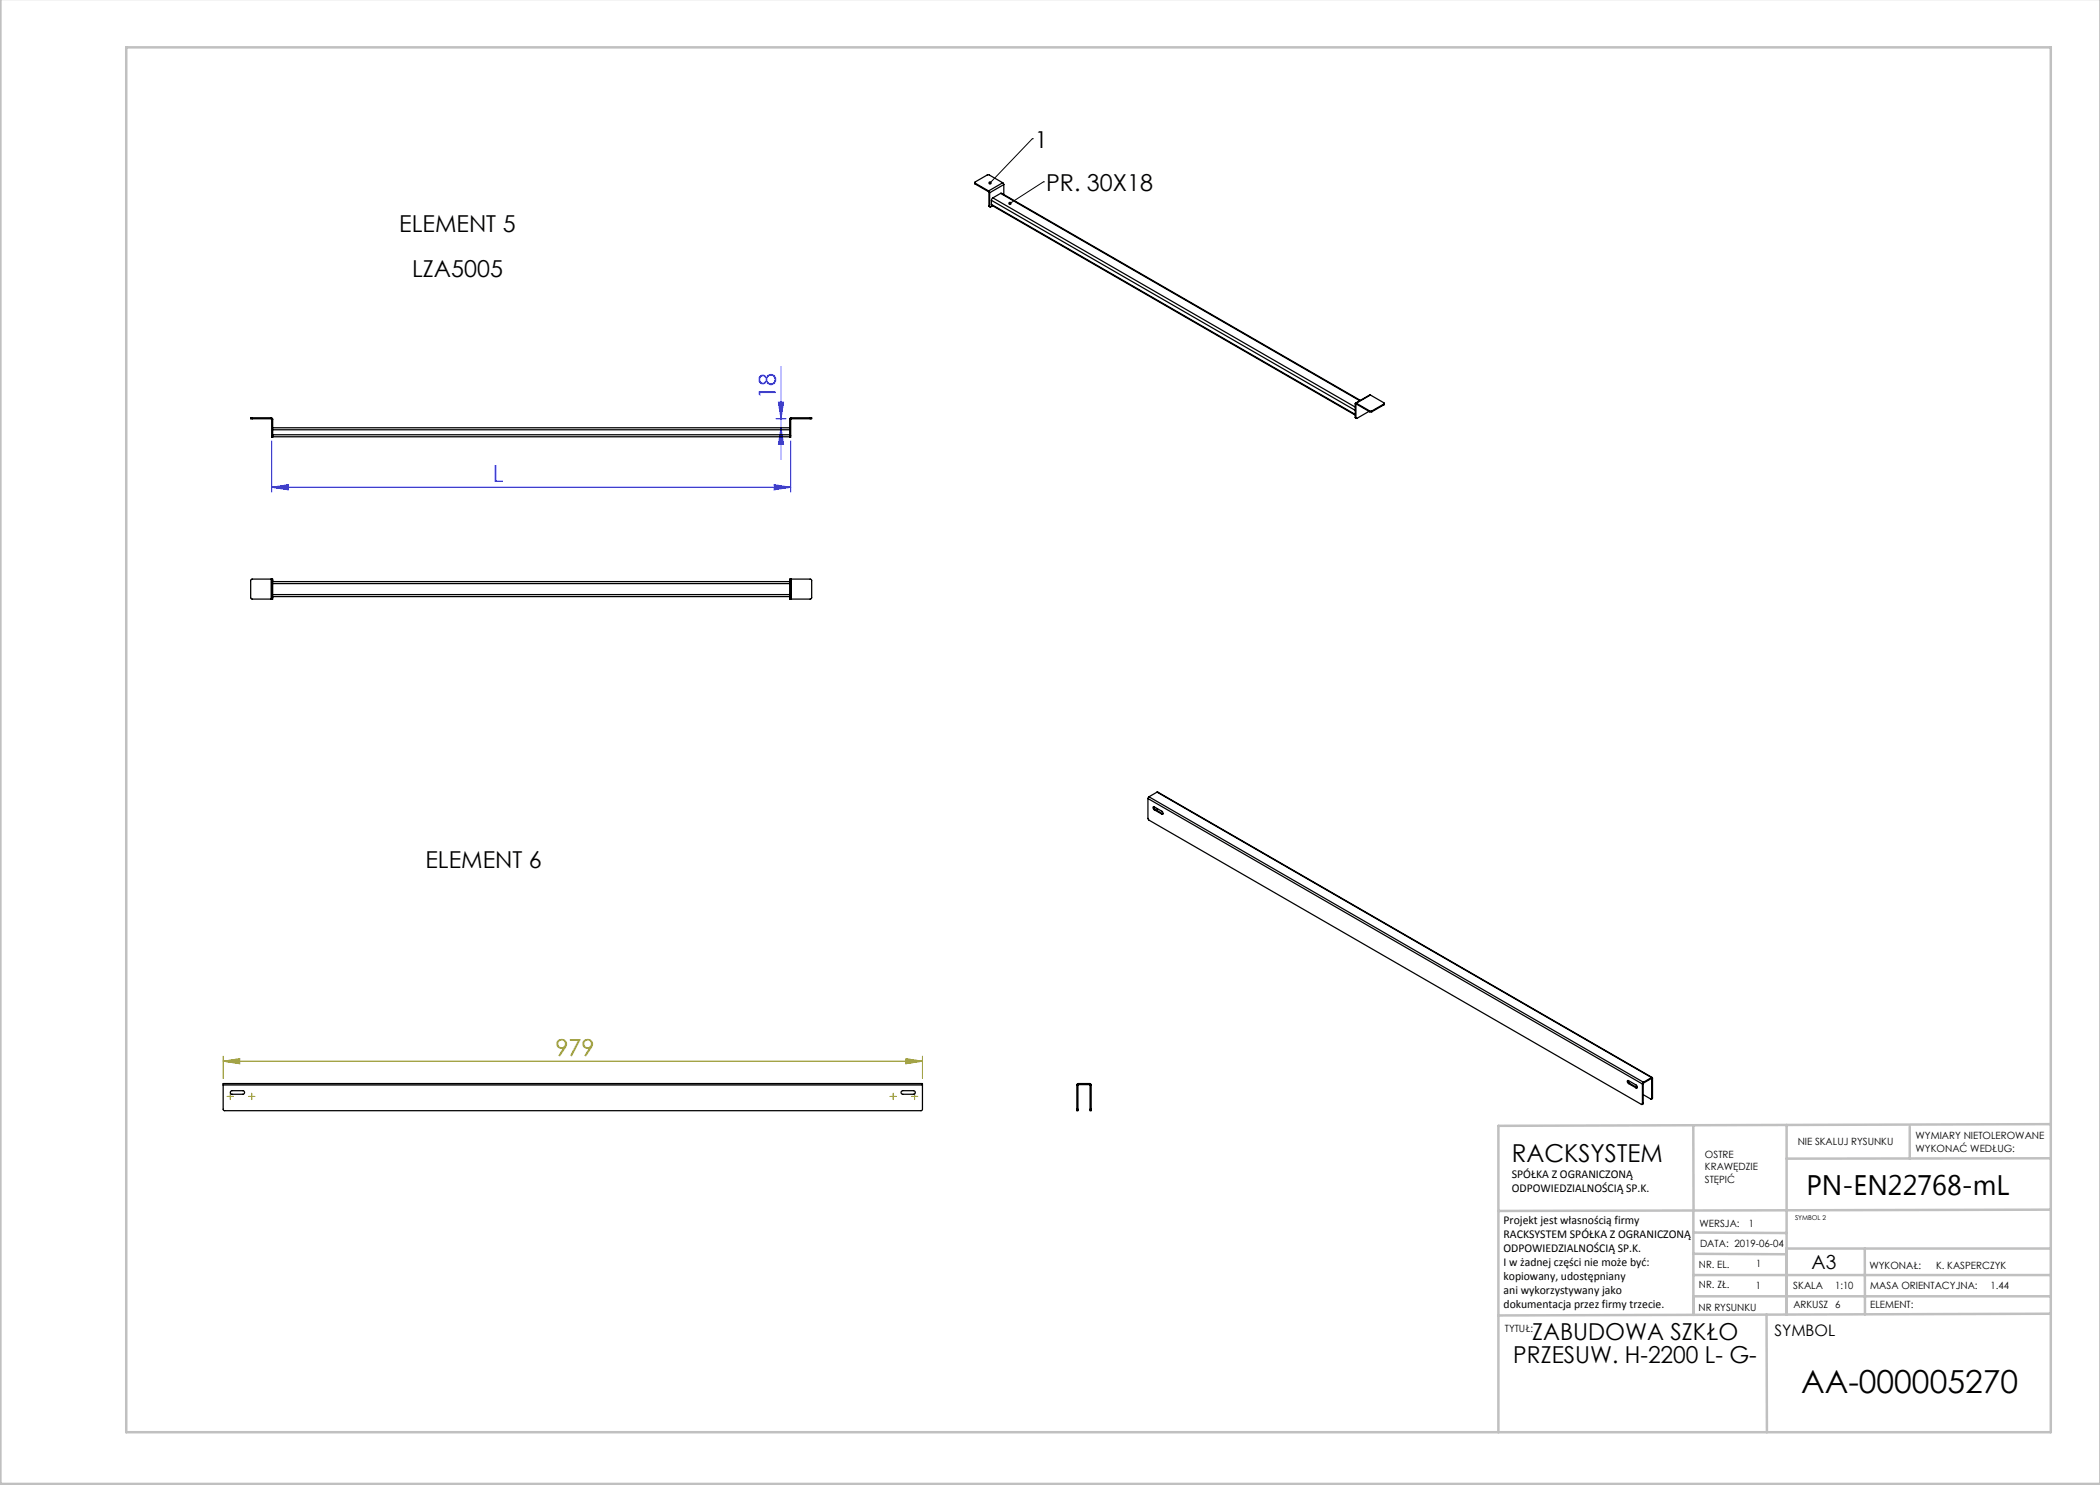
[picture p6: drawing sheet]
<svg xmlns="http://www.w3.org/2000/svg" width="420mm" height="297mm" viewBox="0 0 420 297" stroke-linecap="round" stroke-linejoin="round" font-family="sans-serif">
<path d="M156.2 73.4v18.5M54.3 97.5l3.3-.6v1.1zM54.3 88.2v10.3M54.3 97.5h103.8M154.8 96.9l3.3 .6-3.3 .5zM155.2 83.8h2M155.7 80.5h1l-.5 3.3zM156.2 85.6l.5 3.3h-1zM158.1 88.2v10.3" fill="none" stroke="#00f" stroke-width=".2"/>
<g fill="none" stroke="#808000" stroke-width=".2">
<path d="M44.6 212.2l3.3-.5v1.1zM44.6 211.2v4.5M44.6 212.2h139.9M45.4 219.3h1.3M46.1 218.6v1.3M49.7 219.3h1.3M50.3 218.6v1.3M178 219.3h1.3M178.6 218.6v1.3M181.2 211.7l3.3 .5-3.3 .6zM182.3 219.3h1.3M182.9 218.6v1.3"/>
<path d="M184.5 211.2v4.5"/>
</g>
<path d="M206.5 27.7h.1M206.5 27.7l-8.5 8.9M208.7 36.4h.1M208.7 36.4l-6.7 4.3" fill="none" stroke="#000" stroke-width=".2"/>
<g fill="none" stroke="#c0c0c0" stroke-width=".5">
<path d="M.1 -.1v296.9h419.9M25.2 9.5h385v276.9h-385zM338.7 225.2v16.9M357.3 225v37.9M382 225.4v6.3M410.1 224.8l-110.4 .4v61.2M410.1 231.7h-52.8M338.7 259.3h71.5M338.7 255h71.5M338.7 250.8l18.6 .1M338.7 246.5l18.6 .1M338.7 242.1v20.9"/>
<path d="M373 249.7v13.2M410.1 241.9l-110.4 .3M410.2 249.7h-52.9v13.2M353.3 262.9l.1 23.5M410.2 262.7l-110.5 .4"/>
</g>
<g fill="#00f">
<path d="M54.3 97.5l3.3-.6v1.1zM154.8 96.9l3.3 .6-3.3 .5z"/>
<path d="M156.2 85.6l.5 3.3h-1zM155.7 80.5h1l-.5 3.3z"/>
</g>
<path d="M201.7 40.5v.4l.3-.2-.3 .2a.34 .34 0 0 0 .5 0 .34 .34 0 0 0 0-.5 .34 .34 0 0 0-.5 .1zM197.7 36.4l.1 .4 .2-.2-.2 .2a.34 .34 0 0 0 .5 0 .34 .34 0 0 0-.1-.5 .34 .34 0 0 0-.5 .1z" fill="#000"/>
<path d="M44.6 212.2l3.3-.5v1.1zM181.2 211.7l3.3 .5-3.3 .6z" fill="#808000"/>
<g fill="none" stroke="#000" stroke-width=".25">
<path d="M194.9 36.5l.1 .3M195 36.8l2.7 1.6M195 36.6v.2M195 36.6l2.7 1.6M197.7 38.2l.2 .4M197.7 38.4l.1 .1M197.7 38.2v.2M197.8 38.5l.1 .1M197.8 38.5v2.7M197.9 38.6v2.6M198.6 39.6l-.3 .5M198.6 39.6l72.4 41.8"/>
<path d="M200.1 38.7h.2l71.8 41.4M200.1 38.7l-1.5 .9M200.1 38.7l71.8 41.4M200.5 36.6l.3 .3M200.5 36.6l-2.9-1.6-2.6 1.4v.2M200.5 36.6l-2.8 1.6M200.8 36.9l-2.9 1.7M200.8 36.9v2M197.8 41.2l.2 .2M197.8 41.2h.1M198.3 40.9l.1 .2 72.6 41.9M198.3 40.1v.8"/>
<path d="M198.3 40.1l72.7 42M198.3 40.9l72.7 42M198.5 41.2l-.4 .2-.2-.2M274.1 79l2.7 1.6v.2M274.1 79l-3 1.6M274.1 79l-2.8 1.6M50.4 83.6h-.3v.2h.3M50.4 83.6h3.8M50.4 83.8h3.8M50.4 83.6v.2M54.2 83.8l.1 .1M54.2 83.6l.3 .3"/>
<path d="M54.2 83.6v.2M54.3 87.2v.3h.2v-.3M54.3 83.9h.2M54.3 87.2h.2M54.3 83.9v3.3M54.5 85.6h103.4M54.5 86h103.4M54.5 87h103.4M54.5 87.4h103.4M54.5 83.9v3.3M157.9 87.2v.3h.2v-.3M157.9 83.9h.2"/>
<path d="M157.9 87.2h.2M157.9 83.9v3.3M158.1 83.9v3.3M158.2 83.8l-.1 .1M158.2 83.6l-.3 .3M158.2 83.6v.2M158.2 83.6h3.8M158.2 83.8h3.8M162 83.6h.3v.2h-.3M162 83.6v.2M271 83.5l.2 .2M271 80.8h.2"/>
<path d="M271 83.5h.2M271 80.8v2.7M271.2 80.8v2.7M271.3 80.6l-.3 .2M271.3 80.8h-.1M271.3 80.6l2.6 1.6M271.3 80.6v.2M271.3 80.8l2.6 1.6M273.8 82.3l-2.4 1.4-.2-.2M273.9 82.2h.5M273.9 82.4h.5M273.9 82.2v.2"/>
<path d="M274.4 82.2v.2M276.8 80.8l-2.4 1.4M276.8 80.8v.2M276.8 81l-2.4 1.4M276.9 80.7l-.1 .3M54.2 115.8h.1M54.2 119.8h.1M54.2 115.8h-3.8l-.3 .3 .1 3.6 4 .1M54.2 115.8v4M54.3 115.8v.3M54.3 115.8h.2v.3M54.3 119.5v.3"/>
<path d="M54.3 116.1v3.4M54.3 119.5h.2M54.3 116.1h.2M54.5 119.5v.3h-.2M54.5 116.1v3.4M54.5 116.7h103.4M54.5 118.9h103.4M54.5 116.3h103.4M54.5 119.3h103.4M157.9 119.5v.3h.2M157.9 116.1v3.4M157.9 119.5h.2"/>
<path d="M157.9 116.1h.2M158.1 119.5v.3M158.1 115.8h-.2v.3M158.1 115.8v.3M158.1 119.8h.1M158.1 115.8h.1M158.1 116.1v3.4M158.2 115.8h3.8l.3 .3-.1 3.6-4 .1M158.2 115.8v4M229.6 159.7v4l.2 .3 98.5 56.9 .2-.1M229.6 159.7l98.9 57.1M229.8 159.4l-.2 .3"/>
<path d="M229.8 159.4l98.9 57M231.4 158.4l99 57.1M231.4 158.4l-1.6 1M231.4 158.4l98.9 57.1M230.8 161.3l.2 .6M230.9 162l-.3-.4 .1-.2 1.8 .9 .1 .4-.1 .1h-.1M230.9 162l1.5 .8M231 161.9l-.1 .1M231 161.9l1.5 .8M231.5 161.7v.4M232.5 162.7l-.1 .1M232.5 162.7l.1 .1"/>
<path d="M44.6 217v4.9l.3 .2h139.3l.3-.2v-4.9M44.6 217v-.3h139.9v.3M44.6 217h139.9M46.2 218.2l2.4-.1a.36 .36 0 0 1 .3 .4 .36 .36 0 0 1-.3 .4l-2.3-.1-.2-.3zM180.3 218.2l2.4-.1a.36 .36 0 0 1 .4 .4 .36 .36 0 0 1-.4 .4l-2.3-.1-.2-.2zM215.4 217h.2M215.4 217v4.9M215.6 217v4.9M215.7 216.7l-.3 .3M215.7 216.9l-.1 .1M215.7 216.7h2.2M215.7 216.9h2.2"/>
<path d="M215.7 216.7v.2M217.9 216.7l.3 .3M217.9 216.9l.1 .1M217.9 216.7v.2M218 217h.2M218 217v4.9M218.2 217v4.9M325.6 216.1l.3 .5M325.7 216.7l-.2-.3v-.3l1.8 1 .2 .3-.1 .2h-.2M325.7 216.7l1.5 .9M325.9 216.6l-.2 .1M325.9 216.6l1.5 .9"/>
<path d="M327.4 217.5l-.2 .1M327.4 217.5h.1M328.5 216.8v4M328.6 218.9l1.6 .9 .2-.1M328.6 216.7l-.1 .1M328.6 216.7v4M328.7 216.4l-.2 .4M328.7 216.6l-.1 .1M328.7 216.4v.2M330.3 215.5l.2 .1M330.3 215.7h.1M330.3 215.5l-1.6 .9"/>
<path d="M330.3 215.5v.2M330.3 215.7l-1.6 .9M330.4 215.7v4M330.5 219.6l-.2 .2M330.5 215.6l-.1 .1M330.5 215.6v4M330.5 219.6l-.1 .1M215.4 221.9v.2h.2v-.2M215.4 221.9h.2M218 221.9v.2h.2v-.2M218 221.9h.2M328.6 220.7l-.2 .2"/>
<path d="M328.6 220.7l-.1 .1"/>
</g>
<text font-size="6.3" x="360.2" y="278.5">AA-000005270</text>
<text font-size="5.6" x="361.3" y="239.1">PN-EN22768-mL</text>
<text font-size="4.9" x="302.4" y="232.4">RACKSYSTEM</text>
<g font-size="4.7">
<text x="207" y="29.5">1</text>
<text x="209.2" y="38.2">PR. 30X18</text>
<text x="79.9" y="46.4">ELEMENT 5</text>
<text x="82.4" y="55.5">LZA5005</text>
<text x="85.1" y="173.6">ELEMENT 6</text>
<text x="306.4" y="268.1">ZABUDOWA SZKŁO</text>
<text x="302.7" y="272.6">PRZESUW. H-2200 L- G-</text>
</g>
<g font-size="4.7" fill="#00f">
<text x="155.2" y="79.8" transform="rotate(-90 155.2 79.8)">18</text>
<text x="98.6" y="96.4">L</text>
</g>
<text font-size="4.7" fill="#808000" x="111.1" y="211.2">979</text>
<text font-size="3.9" x="362.3" y="253.8">A3</text>
<text font-size="3.2" x="354.9" y="267.2">SYMBOL</text>
<g font-size="2.4">
<text x="302.4" y="235.6">SPÓŁKA Z OGRANICZONĄ</text>
<text x="302.4" y="238.4">ODPOWIEDZIALNOŚCIĄ SP.K.</text>
<text x="300.7" y="244.7">Projekt jest własnością firmy</text>
<text x="300.7" y="247.5">RACKSYSTEM SPÓŁKA Z OGRANICZONĄ</text>
<text x="300.7" y="250.3">ODPOWIEDZIALNOŚCIĄ SP.K.</text>
<text x="300.7" y="253.1">I w żadnej części nie może być:</text>
<text x="300.7" y="256">kopiowany, udostępniany</text>
<text x="300.7" y="258.8">ani wykorzystywany jako</text>
<text x="300.7" y="261.6">dokumentacja przez firmy trzecie.</text>
</g>
<g font-size="2">
<text x="383.1" y="227.9">WYMIARY NIETOLEROWANE</text>
<text x="341" y="231.6">OSTRE</text>
<text x="359.5" y="228.9">NIE SKALUJ RYSUNKU</text>
<text x="383.1" y="230.4">WYKONAĆ WEDŁUG:</text>
<text x="341" y="234.1">KRAWĘDZIE</text>
<text x="341" y="236.6">STĘPIĆ</text>
<text x="339.9" y="245.4">WERSJA:</text>
<text x="349.8" y="245.4">1</text>
<text x="340" y="249.4">DATA: 2019-06-04</text>
<text x="339.8" y="257.6">NR. ZŁ.</text>
<text x="339.8" y="253.5">NR. EL.</text>
<text x="351.2" y="257.8">1</text>
<text x="351.2" y="253.4">1</text>
<text x="358.7" y="257.7">SKALA</text>
<text x="367" y="257.7">1:10</text>
<text x="373.9" y="253.8">WYKONAŁ:</text>
<text x="374.1" y="257.7">MASA ORIENTACYJNA:</text>
<text x="387.2" y="253.8">K. KASPERCZYK</text>
<text x="398.1" y="257.7">1.44</text>
<text x="339.7" y="262.3">NR RYSUNKU</text>
<text x="358.7" y="261.7">ARKUSZ 6</text>
<text x="374.1" y="261.7">ELEMENT:</text>
<text x="301" y="266.4">TYTUŁ:</text>
</g>
<text font-size="1.3" x="359" y="244">SYMBOL 2</text>
</svg>
